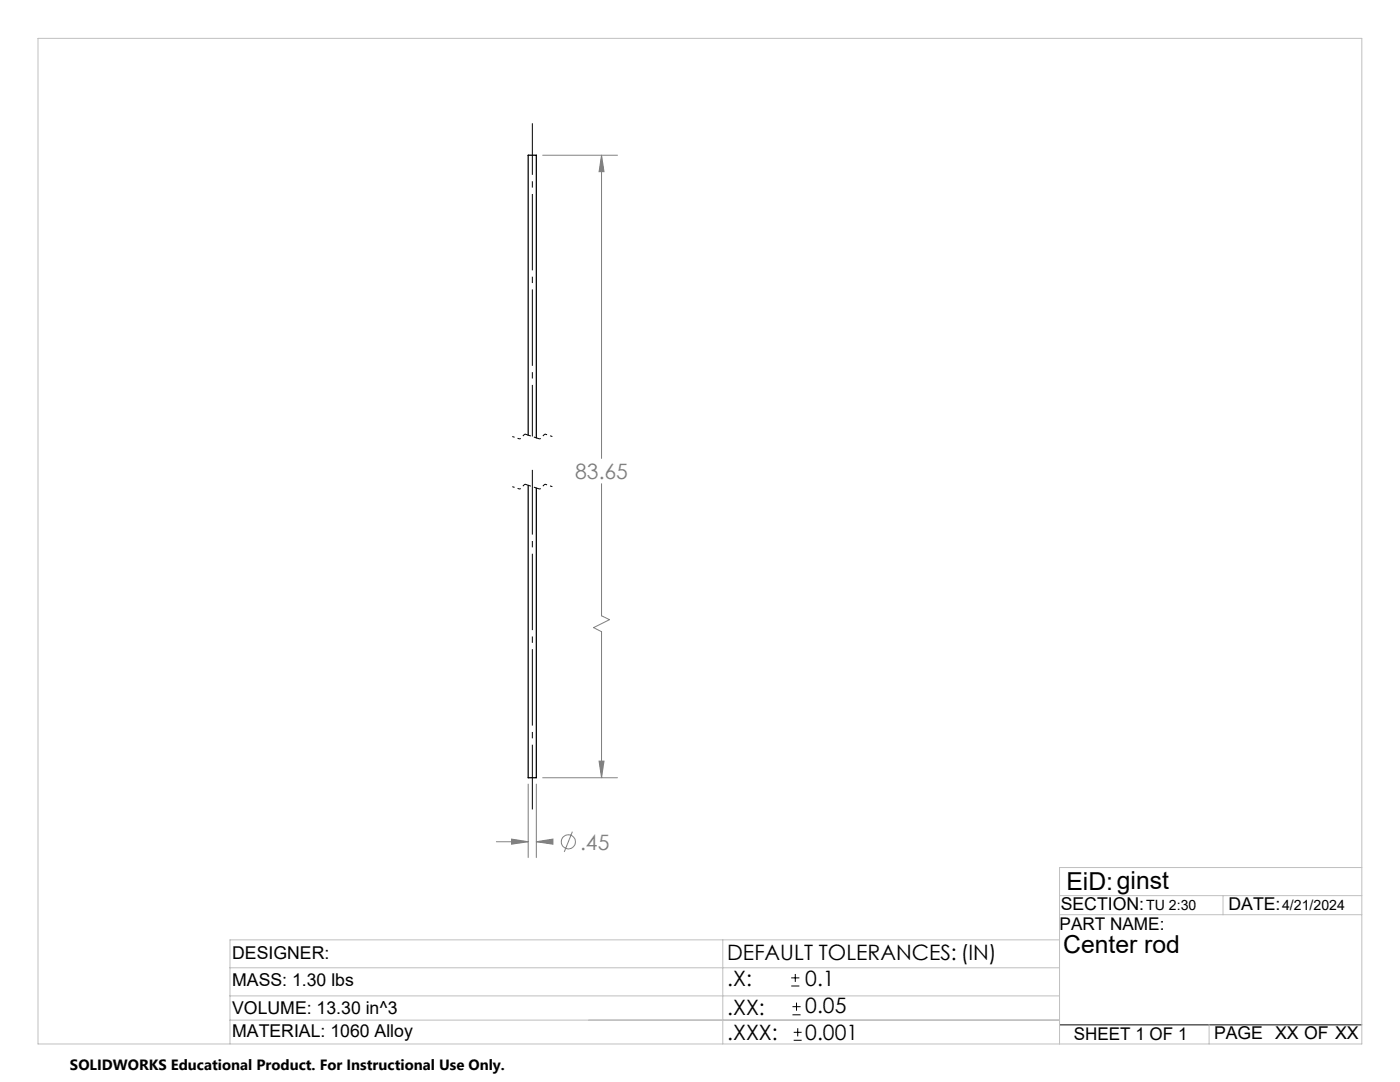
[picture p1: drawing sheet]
<svg xmlns="http://www.w3.org/2000/svg" width="279mm" height="216mm" viewBox="0 0 279 216" stroke-linecap="round" stroke-linejoin="round" font-family="sans-serif">
<path d="M105.4 86.9v-55.9h1.6v56.4M105.4 96.8v58.4h1.6v-57.8" fill="none" stroke="#000" stroke-width=".25"/>
<g fill="none" stroke="#808080" stroke-width=".2">
<path d="M108.3 31h14.9M120.1 31l.4 3.3h-.9zM120.1 31v60.5M120.1 96.5v26.4l1.5 .7-3.1 1.6 1.6 .8v29.2M105.4 156.5v14.6M107 156.5v14.6M108.3 155.2h14.9M119.6 151.9h.9l-.4 3.3zM99.1 168h6.3M102.1 167.4l3.3 .6-3.3 .5zM107 168l3.3-.6v1.1zM107 168h2.8"/>
<path d="M114.2 165.9l-1.6 4.1"/>
<circle cx="113.4" cy="168" r="1.4"/>
</g>
<path d="M157.9 196.7h1.6M157.9 195.1h1.6M158.7 194.3v1.6M158.2 202.5h1.6M158.2 200.9h1.6M158.4 207.6h1.6M158.4 206h1.6M159 200.1v1.6M159.2 205.2v1.6M211.5 204.5h60.3" fill="none" stroke="#000" stroke-width=".2"/>
<path d="M106.2 93.8v67.7" fill="none" stroke="#000" stroke-width=".2" stroke-dasharray="15.2 1.3 1.3 1.3" stroke-dashoffset="2.3" stroke-linecap="butt"/>
<path d="M106.2 24.6v62.5" fill="none" stroke="#000" stroke-width=".2" stroke-dasharray="15.2 1.3 1.3 1.3" stroke-dashoffset="4.9" stroke-linecap="butt"/>
<path d="M103.7 97.6l-1.4-.5M103.7 87.6l-1.4-.5M110.2 97.1l-1.5-.5M110.2 87.1l-1.5-.5" fill="none" stroke="#000" stroke-width=".2" stroke-dasharray="1.3 .6" stroke-dashoffset=".8" stroke-linecap="butt"/>
<path d="M104.7 96.6l-1 1M104.7 86.6l-1 1M108.7 96.6l-1 1M108.7 86.6l-1 1" fill="none" stroke="#000" stroke-width=".2" stroke-dasharray="1.3 .6" stroke-dashoffset=".7" stroke-linecap="butt"/>
<path d="M107.7 97.6l-3-1M107.7 87.6l-3-1" fill="none" stroke="#000" stroke-width=".2" stroke-dasharray="1.3 .6" stroke-linecap="butt"/>
<path d="M7.6 7.7h264.2v200.6h-264.2zM211.5 178.7h60.3M244.1 178.7v3.8M271.8 173.1h-60.3v35.2M45.9 193.1h165.6M45.9 198.7h165.6M144.3 187.5v20.8M211.5 182.5h60.3M211.5 187.5h-165.6v20.8M45.9 203.6h165.6M241.3 204.5v3.8" fill="none" stroke="#c0c0c0" stroke-width=".2"/>
<path d="M119.6 151.9h.9l-.4 3.3zM120.1 31l.4 3.3h-.9zM102.1 167.4l3.3 .6-3.3 .5zM107 168l3.3-.6v1.1z" fill="#808080"/>
<g font-size="4.9">
<text x="212.8" y="177.6">EiD:ginst</text>
<text x="212.2" y="190.1">Center rod</text>
</g>
<g font-size="4.2" fill="#808080">
<text x="114.8" y="95.6">83.65</text>
<text x="115.8" y="169.5">.45</text>
</g>
<g font-size="4.2">
<text x="145.1" y="191.5">DEFAULT TOLERANCES: (IN)</text>
<text x="145.1" y="196.7">.X:</text>
<text x="160.7" y="196.7">0.1</text>
<text x="145.1" y="202.5">.XX:</text>
<text x="160.7" y="202.1">0.05</text>
<text x="145.1" y="207.6">.XXX:</text>
<text x="160.7" y="207.6">0.001</text>
</g>
<g font-size="3.5">
<text x="211.5" y="185.6">PART NAME:</text>
<text x="211.7" y="181.7">SECTION:</text>
<text x="245.2" y="181.6">DATE:</text>
<text x="46.3" y="191.4">DESIGNER:</text>
<text x="46.3" y="196.7">MASS: 1.30 lbs</text>
<text x="46.3" y="202.4">VOLUME: 13.30 in^3</text>
<text x="46.3" y="206.9">MATERIAL: 1060 Alloy</text>
<text x="214.3" y="207.5">SHEET 1 OF 1</text>
<text x="242.3" y="207.4">PAGE XX OF XX</text>
</g>
<text font-size="3" x="14" y="213.5">SOLIDWORKS Educational Product. For Instructional Use Only.</text>
<g font-size="2.8">
<text x="228.7" y="181.6">TU 2:30</text>
<text x="255.9" y="181.6">4/21/2024</text>
</g>
</svg>
